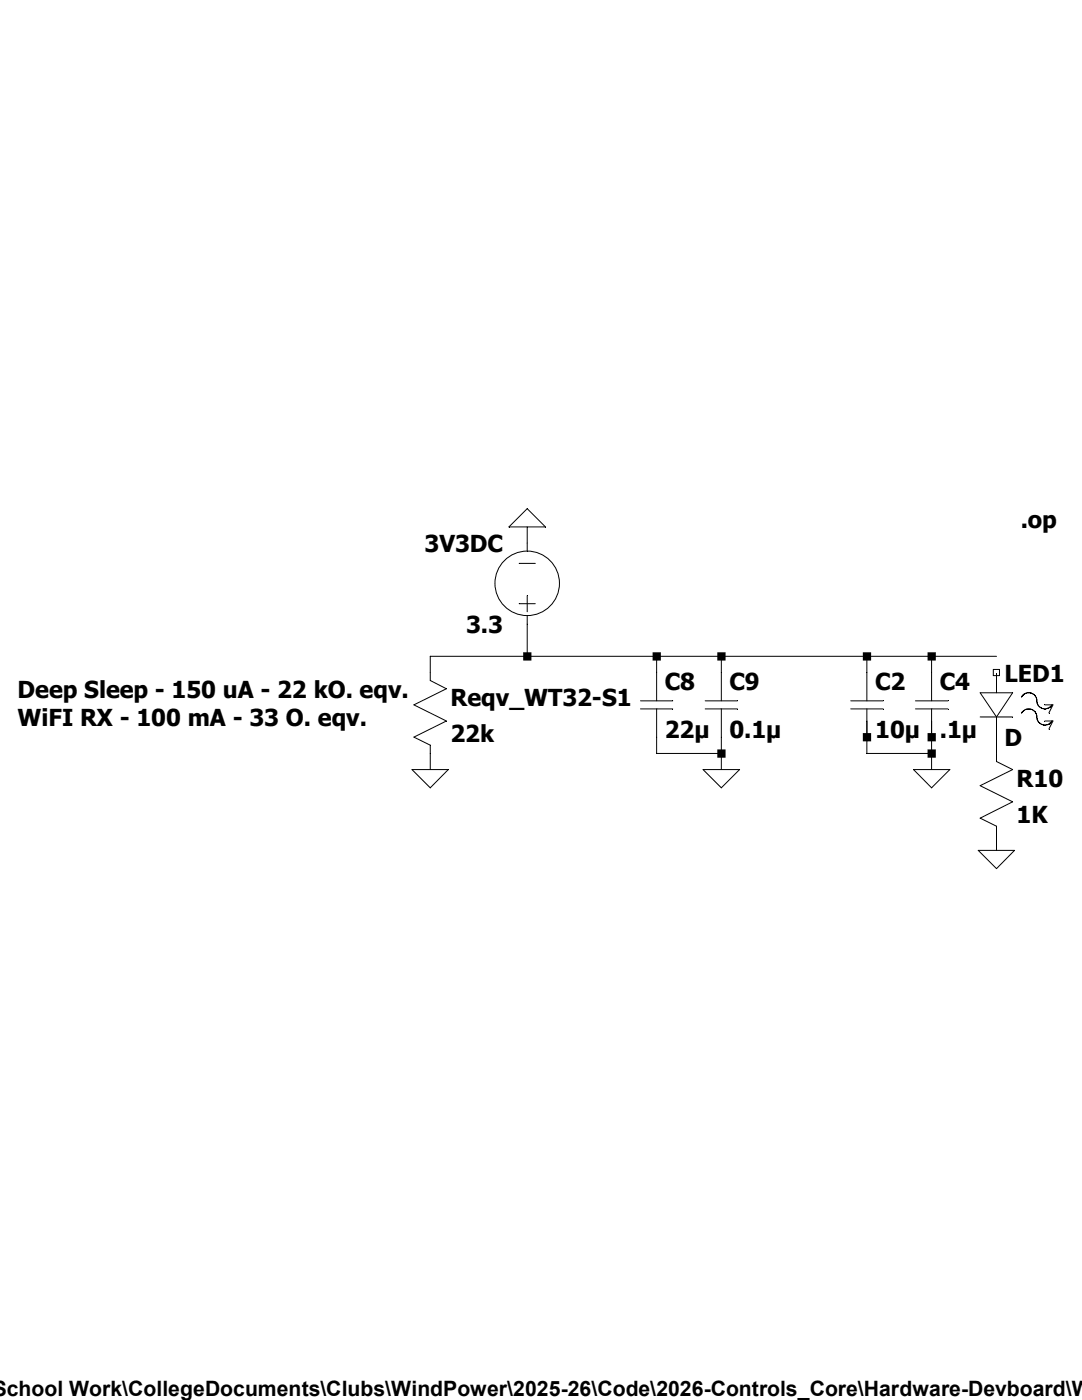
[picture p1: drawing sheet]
<svg xmlns="http://www.w3.org/2000/svg" width="216mm" height="279mm" viewBox="0 0 216 279" stroke-linecap="round" stroke-linejoin="round" font-family="sans-serif">
<g fill="none" stroke="#000" stroke-width=".2">
<path d="M103.6 112.4h3.2M105.2 108.4v1.6M105.2 118.9v3.2M85.9 134.2v1.6l3.2 1.7-6.5 3.2 6.5 3.2-6.5 3.2 3.3 1.6v1.7M103.6 120.5h3.2M105.2 122.9v1.6M127.8 139.9h6.4M131 134.2v5.7M140.7 139.9h6.5M143.9 134.2v5.7M169.8 139.9h6.4M173 134.2v5.7"/>
<path d="M182.7 139.9h6.4M185.9 134.2v5.7M195.6 138.3h6.5l-3.3 4.8zM198.2 133.6h1.2v1.2h-1.2zM198.8 134.2v4.1M203.8 139.1l.2-.2a1.56 1.56 0 0 1 1.5-.6l.6 .2a1.69 1.69 0 0 1 .8 1.8l.4 .7 .6 .4 .5 .1 .9-.2 .6-.7M127.8 141.5h6.4M131 141.5v5.6M140.7 141.5h6.5M143.9 141.5v5.6M169.8 141.5h6.4M173 141.5v5.6"/>
<path d="M182.7 141.5h6.4M185.9 141.5v5.6M195.6 143.1h6.5M198.8 143.1v4M203.8 142.4a1.64 1.64 0 0 1 1.5-.9 1.64 1.64 0 0 1 1.5 .9v.1a2 2 0 0 0 1.2 2.1 1.55 1.55 0 0 0 1.9-.8M208.5 140.7h1.6l-.8 1.6M208.5 143.9h1.6l-.8 1.6"/>
<circle cx="105.2" cy="116.4" r="6.4"/>
</g>
<g fill="none" stroke="#000" stroke-width=".2">
<path d="M105.2 101.5l3.6 3.7h-7.2zM105.2 105.2v3.2M105.2 124.5v6.5M131 131v3.2M143.9 131v3.2M173 131v3.2M185.9 131v3.2M198.8 131h-112.9v3.2M82.2 153.6h7.3l-3.6 3.6zM85.9 150.4v3.2M131 147.1v3.3h12.9M140.3 153.6h7.3l-3.7 3.6z"/>
<path d="M143.9 147.1v6.5M173 143.9v6.5h12.9M182.3 153.6h7.2l-3.6 3.6zM185.9 143.9v9.7M198.8 147.1v4.9l3.3 1.6-6.5 3.2 6.5 3.2-6.5 3.3 3.2 1.6v4.8M195.2 169.7h7.2l-3.6 3.7z"/>
</g>
<path d="M104.4 130.2h1.6v1.6h-1.6zM130.2 130.2h1.7v1.6h-1.7zM143.1 130.2h1.7v1.6h-1.7zM143.1 149.6h1.7v1.6h-1.7zM172.2 130.2h1.6v1.6h-1.6zM172.2 146.3h1.6v1.7h-1.6zM185.1 130.2h1.6v1.6h-1.6zM185.1 146.3h1.6v1.7h-1.6zM185.1 149.6h1.6v1.6h-1.6z" fill-rule="evenodd" fill="#000"/>
<g font-size="4.7">
<text x="203.7" y="105.4">.op</text>
<text x="84.7" y="110.2">3V3DC</text>
<text x="93" y="126.4">3.3</text>
<text x="132.6" y="137.7">C8</text>
<text x="145.5" y="137.7">C9</text>
<text x="174.6" y="137.7">C2</text>
<text x="187.5" y="137.7">C4</text>
<text x="200.4" y="136.1">LED1</text>
<text x="3.5" y="139.3">Deep Sleep - 150 uA - 22 kO. eqv.</text>
<text x="89.9" y="140.9">Reqv_WT32-S1</text>
<text x="3.5" y="144.9">WiFI RX - 100 mA - 33 O. eqv.</text>
<text x="89.9" y="148.2">22k</text>
<text x="132.6" y="147.4">22µ</text>
<text x="145.5" y="147.4">0.1µ</text>
<text x="174.6" y="147.4">10µ</text>
<text x="187.5" y="147.4">.1µ</text>
<text x="200.4" y="149">D</text>
<text x="202.9" y="157.1">R10</text>
<text x="202.9" y="164.3">1K</text>
</g>
<text font-size="4.2" x="1.4" y="278.7">chool Work\CollegeDocuments\Clubs\WindPower\2025-26\Code\2026-Controls_Core\Hardware-Devboard\W</text>
</svg>
